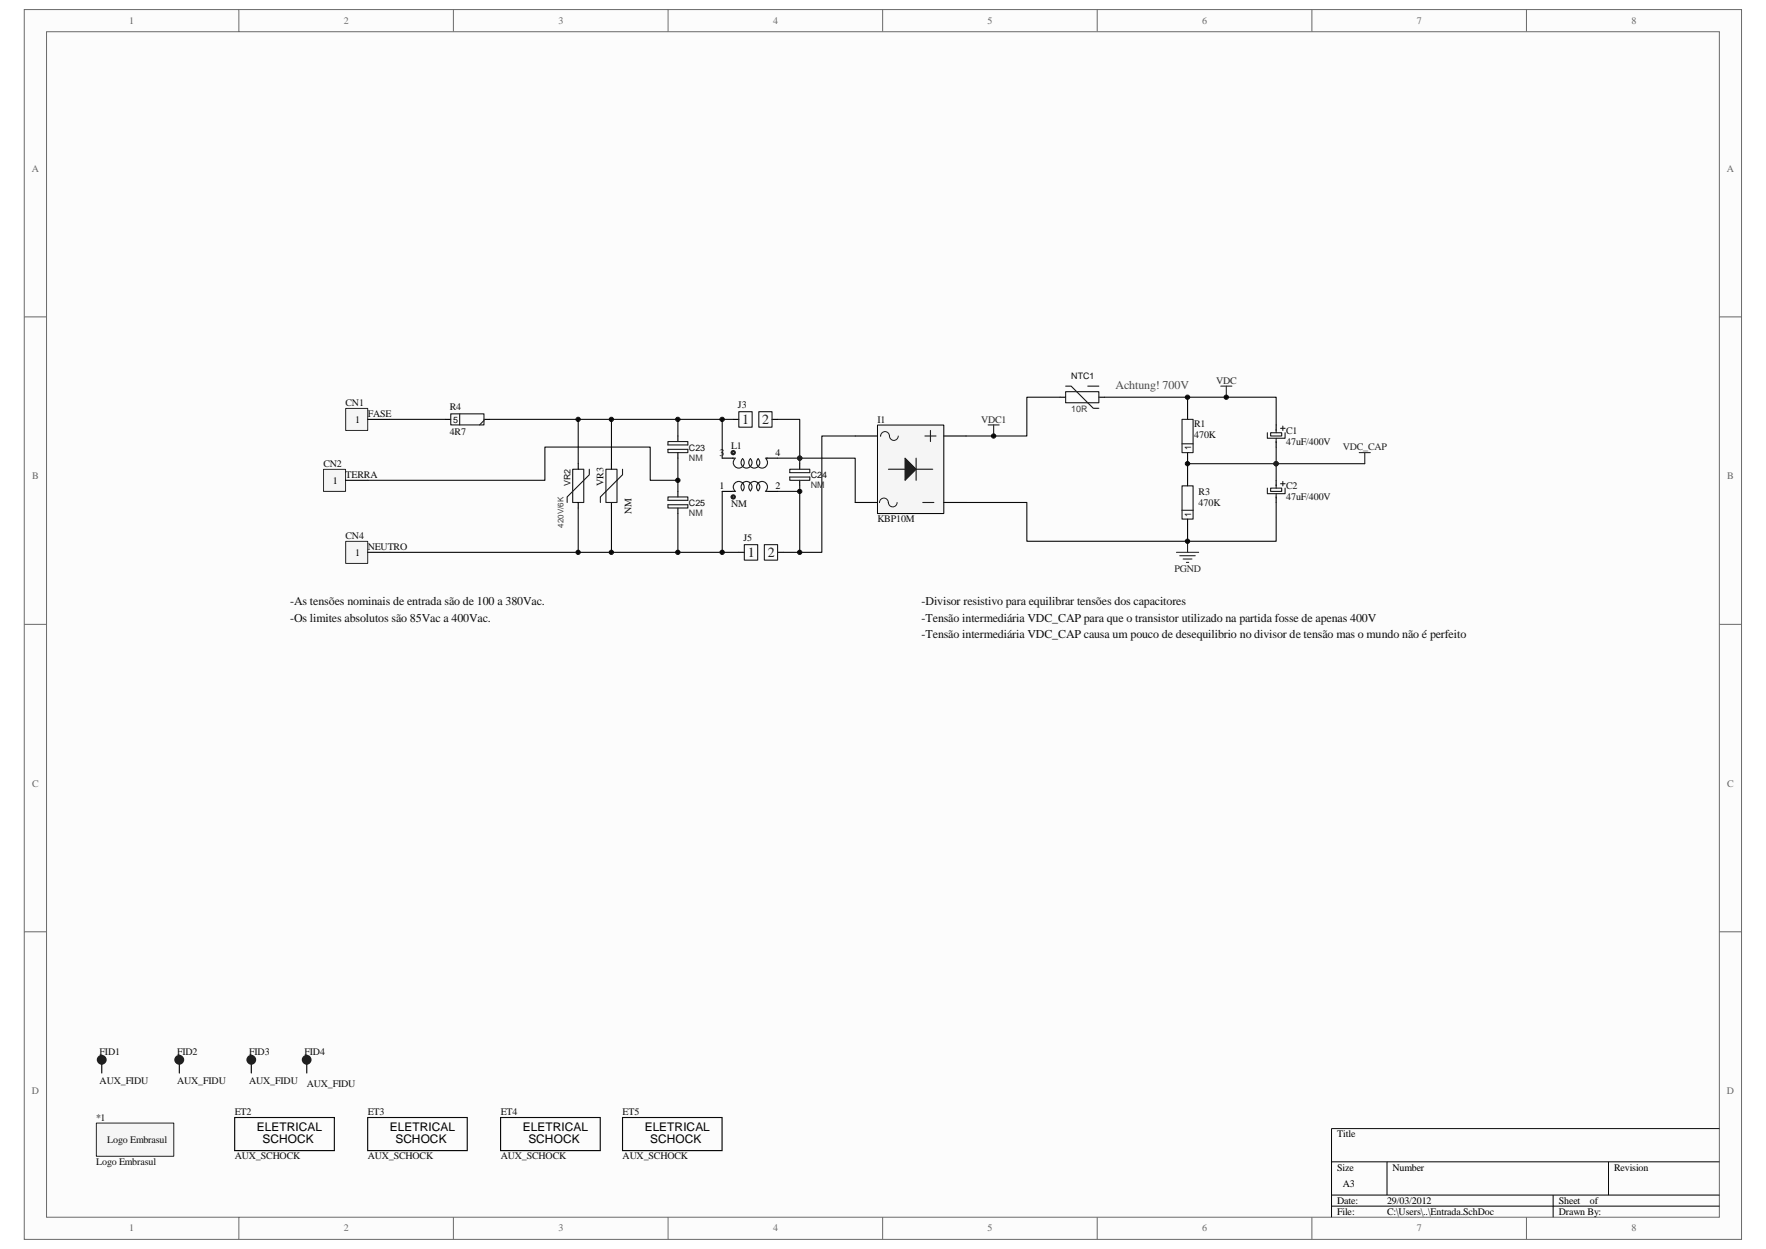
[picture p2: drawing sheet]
<svg xmlns="http://www.w3.org/2000/svg" width="297mm" height="210mm" viewBox="0 0 297 210" stroke-linecap="round" stroke-linejoin="round" font-family="sans-serif">
<path d="M4.1 1.6h288.8v206.8h-288.8z" fill="#fcfcfc"/>
<path d="M4.1 1.6h288.8v206.8h-288.8z" fill="none" stroke="#6a6a6a" stroke-width=".17"/>
<path d="M7.8 5.4h281.4v199.2h-281.4z" fill="#fcfcfc"/>
<g fill="none" stroke="#6a6a6a" stroke-width=".17">
<path d="M7.8 5.3h281.4v199.3h-281.4zM40.2 1.6v3.7M76.3 1.6v3.7M112.4 1.6v3.7M148.5 1.6v3.7M184.5 1.6v3.7M220.7 1.6v3.7M256.7 1.6v3.7M4.1 53.3h3.7M289.2 53.3h3.7M4.1 105h3.7M289.2 105h3.7"/>
<path d="M4.1 156.7h3.7M289.2 156.7h3.7M40.2 204.6v3.8M76.3 204.6v3.8M112.4 204.6v3.8M148.5 204.6v3.8M184.5 204.6v3.8M220.7 204.6v3.8M256.7 204.6v3.8"/>
</g>
<path d="M224 195.3h65.2M233.3 195.3v5.6M270.5 195.3v5.6M289.2 189.7h-65.2v14.9M224 200.9h65.2M224 202.8h65.2M261.2 200.9v3.7" fill="none" stroke="#000" stroke-width=".17"/>
<g fill="#0e0e0e" stroke="#0e0e0e" stroke-width=".17">
<circle cx="134.5" cy="77" r=".36"/>
<circle cx="214.6" cy="78" r=".36"/>
</g>
<path d="M97.3 78v.9M178.3 66.8h.9M184.8 66.8h1M199.7 69.6v.9M199.7 76.1v.9M97.3 84.5v.9" fill="none" stroke="#000" stroke-width=".19"/>
<path d="M96.3 78.9h1.9v5.6h-1.9zM99.1 78.9v.9l-3.7 3.7v1M179.2 65.8h5.6v1.9h-5.6zM179.2 64.9h1l3.7 3.7h.9M183 64.9h1.8M198.8 70.5h1.9v5.6h-1.9zM198.8 74.6h1.9" fill="none" stroke="#1c1c1c" stroke-width=".19"/>
<path d="M205.3 64.9h1.9M206.3 64.9v1.9M197.9 92.9h3.7M198.4 93.4h2.6M199 94h1.5M199.6 94.6h.3M199.7 91v1.9" fill="none" stroke="#262626" stroke-width=".19"/>
<path d="M97.3 70.5v7.5M178.3 66.8h-5.6v6.5h-10.2M199.7 66.8v2.8M199.7 77v3.8M97.3 85.4v7.5" fill="none" stroke="#0e0e0e" stroke-width=".19"/>
<path d="M58.2 68.7h3.6v3.7h-3.6z" fill="#f5f5f5"/>
<path d="M58.1 68.7h3.7v3.7h-3.7z" fill="none" stroke="#262626" stroke-width=".17"/>
<path d="M61.8 70.5h3.8" fill="none" stroke="#000" stroke-width=".19"/>
<path d="M58.2 91h3.6v3.7h-3.6z" fill="#f5f5f5"/>
<path d="M58.1 91h3.7v3.7h-3.7z" fill="none" stroke="#262626" stroke-width=".17"/>
<path d="M74.9 70.5h.9M81.4 70.5h.9M61.8 92.9h3.8M199.7 80.8v.9M199.7 87.3v.9" fill="none" stroke="#000" stroke-width=".19"/>
<path d="M75.8 69.6h5.6v1.8h-5.6zM77.3 69.6v1.8M81.4 70.7l-.7 .7M198.8 81.7h1.9v5.6h-1.9zM198.8 85.8h1.9" fill="none" stroke="#1c1c1c" stroke-width=".19"/>
<path d="M54.4 78.9h3.7v3.7h-3.7z" fill="#f5f5f5"/>
<path d="M54.4 78.9h3.7v3.7h-3.7z" fill="none" stroke="#262626" stroke-width=".17"/>
<path d="M58.1 80.8h3.7" fill="none" stroke="#000" stroke-width=".19"/>
<path d="M147.6 71.5h11.1v14.8h-11.1z" fill="#f5f5f5"/>
<path d="M147.6 71.5h11.1v14.8h-11.1z" fill="none" stroke="#000" stroke-width=".17"/>
<path d="M143.8 73.3h3.8M158.7 73.3h3.8M143.8 84.5h3.8M158.7 84.5h3.8" fill="none" stroke="#000" stroke-width=".19"/>
<path d="M148.1 73.3a.74 .74 0 0 1 .8-.7 .74 .74 0 0 1 .7 .7 .74 .74 0 0 0 .7 .7 .74 .74 0 0 0 .8-.7M147.9 84.5a.74 .74 0 0 1 .8-.8 .74 .74 0 0 1 .7 .8M149.4 84.5a.73 .73 0 0 0 .8 .7 .73 .73 0 0 0 .7-.7" fill="none" stroke="#1c1c1c" stroke-width=".17"/>
<path d="M149.4 78.9h2.8M154.1 77v3.8M154.1 78.9h2.8M155.6 73.3h1.8M156.5 72.4v1.8M155.2 84.5h1.9" fill="none" stroke="#1c1c1c" stroke-width=".19"/>
<path d="M152.2 77l1.9 1.9-1.9 1.9z" fill="#1c1c1c" stroke="#1c1c1c" stroke-width=".19"/>
<path d="M16.2 188.8h13v5.6h-13z" fill="#f5f5f5"/>
<path d="M16.2 188.8h13v5.6h-13z" fill="none" stroke="#262626" stroke-width=".17"/>
<g fill="none" stroke="#000" stroke-width=".19">
<path d="M102.8 78v.9M114 73.3v.9M114 76.1v.9M121.5 77h1.8M123.3 70.5h1M128.9 77h1.9M129.9 70.5h.9M134.5 78v.9M214.6 71.4v1M214.6 74.2v1M102.8 84.5v.9M114 82.6v.9"/>
<path d="M114 85.4v.9M121.5 82.6h1.8M124.3 92.9h.9M128.9 82.6h1.9M130.8 92.9h.9M134.5 80.8v.9M214.6 80.8v.9M214.6 83.5v1M17.1 178.5v1.9M30.2 178.5v1.9M42.3 178.5v1.9M51.6 178.5v1.9"/>
<path d="M39.5 187.9h16.7v5.5h-16.7zM61.8 187.9h16.8v5.5h-16.8zM84.2 187.9h16.8v5.5h-16.8zM104.7 187.9h16.8v5.5h-16.8z"/>
</g>
<g fill="none" stroke="#1c1c1c" stroke-width=".19">
<path d="M101.9 78.9h1.9v5.6h-1.9zM104.7 78.9v.9l-3.7 3.7v1M112.3 74.2h3.4v.6h-3.4zM112.3 75.5h3.4v.6h-3.4zM123.1 77h.6M123.6 77.1a.93 .93 0 0 0 0 1.3 .93 .93 0 0 0 1.3 0 .93 .93 0 0 0 0-1.3M124.3 69.2h2.2v2.6h-2.2zM124.9 77.1a.93 .93 0 0 0 0 1.3 .93 .93 0 0 0 1.3 0 .93 .93 0 0 0 0-1.3 .93 .93 0 0 0 0 1.3 .93 .93 0 0 0 1.3 0 .93 .93 0 0 0 0-1.3 .93 .93 0 0 0 0 1.3 .93 .93 0 0 0 1.3 0 .93 .93 0 0 0 0-1.3M127.6 69.2h2.3v2.6h-2.3zM128.7 77h.4M132.8 78.9h3.4v.6h-3.4zM213.2 72.7v1h3v-1"/>
<path d="M213.7 72.7h1.9v.6h-1.9zM214.6 72.2v.5M214.6 73.7v.7M215.4 72h.8M215.8 71.6v.8M112.3 83.5h3.4v.6h-3.4zM112.3 84.9h3.4v.5h-3.4zM123.1 82.6h.6M123.6 82.5a.93 .93 0 0 1 0-1.3 .93 .93 0 0 1 1.3 0 .93 .93 0 0 1 0 1.3 .93 .93 0 0 1 0-1.3 .93 .93 0 0 1 1.3 0 .93 .93 0 0 1 0 1.3 .93 .93 0 0 1 0-1.3 .93 .93 0 0 1 1.3 0 .93 .93 0 0 1 0 1.3 .93 .93 0 0 1 0-1.3 .93 .93 0 0 1 1.3 0 .93 .93 0 0 1 0 1.3M125.2 91.6h2.2v2.6h-2.2zM128.6 91.6h2.2v2.6h-2.2zM128.7 82.6h.4"/>
<path d="M132.8 80.2h3.4v.6h-3.4zM213.2 82.1v.9h3v-.9M213.7 82.1h1.9v.5h-1.9zM214.6 81.5v.6M214.6 83v.7M215.4 81.3h.8M215.8 80.9v.8"/>
</g>
<g fill="none" stroke="#0e0e0e" stroke-width=".19">
<path d="M65.6 70.5h9.3M82.3 70.5h20.5v7.5M102.8 70.5h18.7v6.5M114 70.5v2.8M114 77v5.6M121.5 70.5h1.8M130.8 70.5h3.7v7.5M130.8 77h13v7.5M143.8 73.3h-5.6v19.6h-6.5M185.8 66.8h28.8v4.6M199.7 78h29.8M214.6 75.2v5.6"/>
<path d="M61.8 80.8h29.8v-5.6h17.8v5.6h4.6M102.8 85.4v7.5h-37.2M114 86.3v6.6M121.5 92.9h2.8M121.5 82.6v10.3h-18.7M134.5 82.6v10.3M134.5 81.7v.9h-3.7M162.5 84.5h10.2v6.5h41.9v-6.5M199.7 88.2v2.8"/>
</g>
<path d="M166.2 71.4h1.9M167.1 71.4v1.9M228.6 76.1h1.9M229.5 76.1v1.9" fill="none" stroke="#262626" stroke-width=".19"/>
<g fill="#262626" stroke="#262626" stroke-width=".17">
<circle cx="214.6" cy="78" r=".36"/>
<circle cx="134.5" cy="77" r=".36"/>
</g>
<g fill="none" stroke="#1c1c1c" stroke-width=".93">
<circle cx="17.1" cy="178.2" r=".37"/>
<circle cx="30.2" cy="178.2" r=".37"/>
<circle cx="42.3" cy="178.2" r=".37"/>
<circle cx="51.6" cy="178.2" r=".36"/>
</g>
<path d="M123.2 76h.3v.2h-.3zM123.2 83.4h.3v.3h-.3z" fill="none" stroke="#1c1c1c" stroke-width=".56"/>
<g fill="#0e0e0e" stroke="#0e0e0e" stroke-width=".17">
<circle cx="97.2" cy="92.9" r=".36"/>
<circle cx="97.2" cy="70.5" r=".36"/>
<circle cx="102.8" cy="92.9" r=".36"/>
<circle cx="102.8" cy="70.5" r=".36"/>
<circle cx="114" cy="92.9" r=".37"/>
<circle cx="114" cy="80.7" r=".37"/>
<circle cx="114" cy="70.5" r=".37"/>
<circle cx="121.5" cy="92.9" r=".36"/>
<circle cx="121.5" cy="70.5" r=".36"/>
<circle cx="134.5" cy="92.9" r=".36"/>
<circle cx="134.5" cy="82.6" r=".36"/>
<circle cx="167.1" cy="73.3" r=".36"/>
<circle cx="199.7" cy="91" r=".37"/>
<circle cx="199.7" cy="78" r=".37"/>
<circle cx="199.7" cy="66.8" r=".37"/>
<circle cx="206.3" cy="66.8" r=".37"/>
</g>
<g font-size="2.4" fill="#1c1c1c">
<text x="124.8" y="71.3">1</text>
<text x="128.2" y="71.3">2</text>
<text x="125.8" y="93.6">1</text>
<text x="129.1" y="93.6">2</text>
</g>
<text font-size="2" fill="#4c4c4c" x="187.6" y="65.4">Achtung! 700V</text>
<g font-size="2" fill="#0e0e0e">
<text x="48.8" y="101.7">-As tensões nominais de entrada são de 100 a 380Vac.</text>
<text x="155" y="101.7">-Divisor resistivo para equilibrar tensões dos capacitores</text>
<text x="48.8" y="104.5">-Os limites absolutos são 85Vac a 400Vac.</text>
<text x="155" y="104.5">-Tensão intermediária VDC_CAP para que o transistor utilizado na partida fosse de apenas 400V</text>
<text x="155" y="107.3">-Tensão intermediária VDC_CAP causa um pouco de desequilibrio no divisor de tensão mas o mundo não é perfeito</text>
</g>
<g font-size="2">
<text x="43.2" y="190.2">ELETRICAL</text>
<text x="65.6" y="190.2">ELETRICAL</text>
<text x="87.9" y="190.2">ELETRICAL</text>
<text x="108.4" y="190.2">ELETRICAL</text>
<text x="44.2" y="192.1">SCHOCK</text>
<text x="66.5" y="192.1">SCHOCK</text>
<text x="88.9" y="192.1">SCHOCK</text>
<text x="109.4" y="192.1">SCHOCK</text>
</g>
<g font-size="1.7" fill="#696969">
<text x="21.7" y="4">1</text>
<text x="57.8" y="4">2</text>
<text x="93.9" y="4">3</text>
<text x="130" y="4">4</text>
<text x="166.1" y="4">5</text>
<text x="202.2" y="4">6</text>
<text x="238.3" y="4">7</text>
<text x="274.4" y="4">8</text>
<text x="5.4" y="28.9">A</text>
<text x="290.5" y="28.9">A</text>
<text x="5.4" y="80.6">B</text>
<text x="290.5" y="80.6">B</text>
<text x="5.4" y="132.3">C</text>
<text x="290.5" y="132.3">C</text>
<text x="5.4" y="184">D</text>
<text x="290.5" y="184">D</text>
<text x="21.7" y="207">1</text>
<text x="57.8" y="207">2</text>
<text x="93.9" y="207">3</text>
<text x="130" y="207">4</text>
<text x="166.1" y="207">5</text>
<text x="202.2" y="207">6</text>
<text x="238.3" y="207">7</text>
<text x="274.4" y="207">8</text>
</g>
<g font-size="1.7" fill="#262626">
<text x="204.6" y="64.5">VDC</text>
<text x="165" y="71.1">VDC1</text>
<text x="225.8" y="75.7">VDC_CAP</text>
<text x="197.5" y="96.2">PGND</text>
</g>
<g font-size="1.7" fill="#0e0e0e">
<text x="58.1" y="68.3">CN1</text>
<text x="61.8" y="70.1">FASE</text>
<text x="75.6" y="69">R4</text>
<text x="124.1" y="68.6">J3</text>
<text x="147.6" y="71.1">I1</text>
<text x="200.9" y="71.8">R1</text>
<text x="75.6" y="73.1">4R7</text>
<text x="123" y="75.5">L1</text>
<text x="200.9" y="73.7">470K</text>
<text x="216.3" y="72.9">C1</text>
<text x="216.3" y="74.8">47uF/400V</text>
<text x="54.4" y="78.5">CN2</text>
<text x="58.1" y="80.4">TERRA</text>
<text x="101.5" y="81.7" transform="rotate(-90 101.5 81.7)">VR3</text>
<text x="201.6" y="83.2">R3</text>
<text x="216.3" y="82.2">C2</text>
<text x="106.2" y="86.4" transform="rotate(-90 106.2 86.4)">NM</text>
<text x="123" y="85.2">NM</text>
<text x="147.6" y="87.8">KBP10M</text>
<text x="201.6" y="85">470K</text>
<text x="216.3" y="84.1">47uF/400V</text>
<text x="58.1" y="90.6">CN4</text>
<text x="61.8" y="92.5">NEUTRO</text>
<text x="125" y="91">J5</text>
<text x="16.8" y="177.4">FID1</text>
<text x="29.8" y="177.4">FID2</text>
<text x="41.9" y="177.4">FID3</text>
<text x="51.2" y="177.4">FID4</text>
<text x="16.8" y="182.3">AUX_FIDU</text>
<text x="29.8" y="182.3">AUX_FIDU</text>
<text x="41.9" y="182.3">AUX_FIDU</text>
<text x="51.6" y="182.8">AUX_FIDU</text>
<text x="16.2" y="188.4">*1</text>
<text x="39.5" y="187.5">ET2</text>
<text x="61.8" y="187.5">ET3</text>
<text x="84.2" y="187.5">ET4</text>
<text x="104.7" y="187.5">ET5</text>
<text x="16.2" y="195.9">Logo Embrasul</text>
<text x="18.1" y="192.1">Logo Embrasul</text>
<text x="39.5" y="194.9">AUX_SCHOCK</text>
<text x="61.8" y="194.9">AUX_SCHOCK</text>
<text x="84.2" y="194.9">AUX_SCHOCK</text>
<text x="104.7" y="194.9">AUX_SCHOCK</text>
</g>
<g font-size="1.7">
<text x="59.7" y="71.1">1</text>
<text x="121" y="76.6">3</text>
<text x="130.4" y="76.6">4</text>
<text x="56" y="81.3">1</text>
<text x="121" y="82.2">1</text>
<text x="130.4" y="82.2">2</text>
<text x="59.7" y="93.4">1</text>
<text x="224.9" y="191.2">Title</text>
<text x="224.9" y="196.8">Size</text>
<text x="234.2" y="196.8">Number</text>
<text x="271.5" y="196.8">Revision</text>
<text x="224.9" y="202.4">Date:</text>
<text x="225.8" y="199.6">A3</text>
<text x="233.3" y="202.4">29/03/2012</text>
<text x="262.2" y="202.4">Sheet</text>
<text x="267.4" y="202.4">of</text>
<text x="224.9" y="204.2">File:</text>
<text x="233.3" y="204.2">C:\Users\..\Entrada.SchDoc</text>
<text x="262.2" y="204.2">Drawn By:</text>
</g>
<g font-size="1.5" fill="#0e0e0e">
<text x="180.2" y="63.7">NTC1</text>
<text x="76.2" y="71.1">5</text>
<text x="115.9" y="75.8">C23</text>
<text x="200.3" y="75.7" transform="rotate(-90 200.3 75.7)">1</text>
<text x="96" y="81.7" transform="rotate(-90 96 81.7)">VR2</text>
<text x="136.4" y="80.4">C24</text>
<text x="115.9" y="85.1">C25</text>
<text x="200.3" y="86.9" transform="rotate(-90 200.3 86.9)">1</text>
</g>
<g font-size="1.5" fill="#393939">
<text x="180.2" y="69.3">10R</text>
<text x="115.9" y="77.4">NM</text>
<text x="136.4" y="82.1">NM</text>
<text x="115.9" y="86.8">NM</text>
</g>
<text font-size="1.3" fill="#393939" x="94.8" y="88.7" transform="rotate(-90 94.8 88.7)">420V/6K</text>
</svg>
